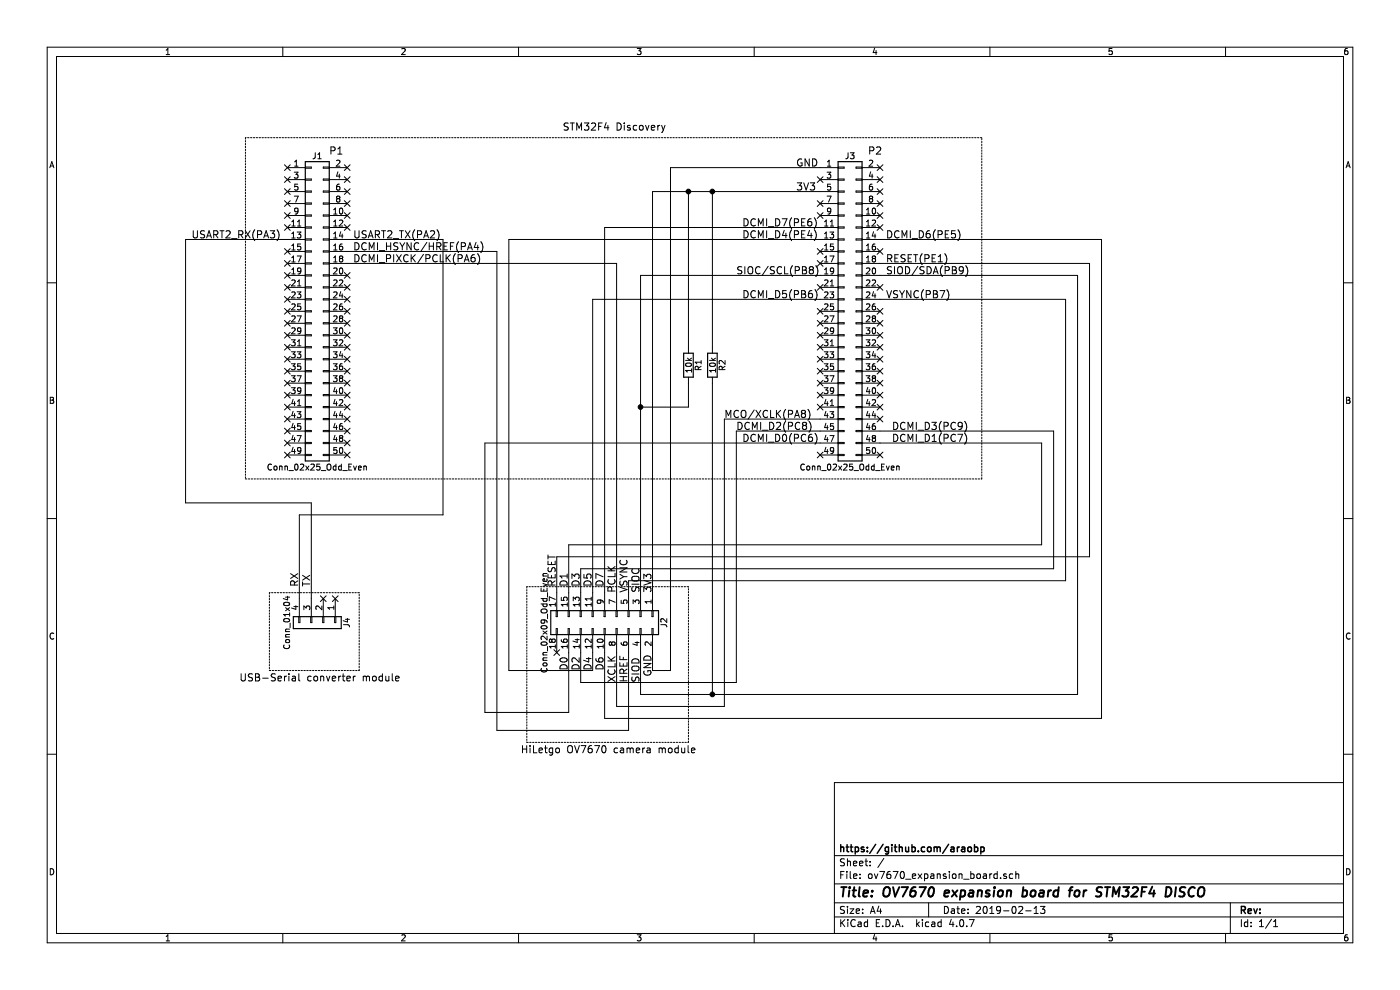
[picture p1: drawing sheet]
EESchema Schematic File Version 2
LIBS:power
LIBS:device
LIBS:switches
LIBS:relays
LIBS:motors
LIBS:transistors
LIBS:conn
LIBS:linear
LIBS:regul
LIBS:74xx
LIBS:cmos4000
LIBS:adc-dac
LIBS:memory
LIBS:xilinx
LIBS:microcontrollers
LIBS:dsp
LIBS:microchip
LIBS:analog_switches
LIBS:motorola
LIBS:texas
LIBS:intel
LIBS:audio
LIBS:interface
LIBS:digital-audio
LIBS:philips
LIBS:display
LIBS:cypress
LIBS:siliconi
LIBS:opto
LIBS:atmel
LIBS:contrib
LIBS:valves
LIBS:ov7670_expansion_board-cache
EELAYER 25 0
EELAYER END
$Descr A4 11693 8268
encoding utf-8
Sheet 1 1
Title "OV7670 expansion board for STM32F4 DISCO"
Date "2019-02-13"
Rev ""
Comp "https://github.com/araobp"
Comment1 ""
Comment2 ""
Comment3 ""
Comment4 ""
$EndDescr
$Comp
L Conn_02x25_Odd_Even J1
U 1 1
P 2600 2600
F 0 "J1" H 2650 3900 50  0000 C CNN
F 1 "Conn_02x25_Odd_Even" H 2650 1300 50  0000 C CNN
F 2 "" H 2600 2600 50  0001 C CNN
F 3 "" H 2600 2600 50  0001 C CNN
	1    2600 2600
	1    0    0    -1  
$EndComp
$Comp
L Conn_02x25_Odd_Even J3
U 1 1
P 7050 2600
F 0 "J3" H 7100 3900 50  0000 C CNN
F 1 "Conn_02x25_Odd_Even" H 7100 1300 50  0000 C CNN
F 2 "" H 7050 2600 50  0001 C CNN
F 3 "" H 7050 2600 50  0001 C CNN
	1    7050 2600
	1    0    0    -1  
$EndComp
$Comp
L Conn_02x09_Odd_Even J2
U 1 1
P 5050 5150
F 0 "J2" H 5100 5650 50  0000 C CNN
F 1 "Conn_02x09_Odd_Even" H 5100 4650 50  0000 C CNN
F 2 "" H 5050 5150 50  0001 C CNN
F 3 "" H 5050 5150 50  0001 C CNN
	1    5050 5150
	0    1    1    0   
$EndComp
Text Label 6650 1600 0    60   ~ 0
3V3
Text Label 6650 1400 0    60   ~ 0
GND
$Comp
L R R2
U 1 1
P 5950 3050
F 0 "R2" V 6030 3050 50  0000 C CNN
F 1 "10k" V 5950 3050 50  0000 C CNN
F 2 "" V 5880 3050 50  0001 C CNN
F 3 "" H 5950 3050 50  0001 C CNN
	1    5950 3050
	1    0    0    -1  
$EndComp
$Comp
L R R1
U 1 1
P 5750 3050
F 0 "R1" V 5830 3050 50  0000 C CNN
F 1 "10k" V 5750 3050 50  0000 C CNN
F 2 "" V 5680 3050 50  0001 C CNN
F 3 "" H 5750 3050 50  0001 C CNN
	1    5750 3050
	1    0    0    -1  
$EndComp
Wire Wire Line
	5450 1600 6850 1600
Wire Wire Line
	5450 1600 5450 4950
Wire Wire Line
	6850 1400 5600 1400
Wire Wire Line
	5600 1400 5600 5600
Wire Wire Line
	5600 5600 5450 5600
Wire Wire Line
	5450 5600 5450 5450
Wire Wire Line
	5750 2900 5750 1600
Connection ~ 5750 1600
Wire Wire Line
	5950 2900 5950 1600
Connection ~ 5950 1600
Wire Wire Line
	5750 3200 5750 3400
Wire Wire Line
	5750 3400 5350 3400
Wire Wire Line
	5350 2300 6850 2300
Wire Wire Line
	5350 2300 5350 4950
Wire Wire Line
	5350 5450 5350 5800
Wire Wire Line
	5350 5800 9000 5800
Wire Wire Line
	5950 5800 5950 3200
Connection ~ 5350 3400
Text Label 6150 2300 0    60   ~ 0
SIOC/SCL(PB8)
Wire Wire Line
	9000 5800 9000 2300
Connection ~ 5950 5800
Wire Wire Line
	9100 2200 9100 4650
Wire Wire Line
	9100 4650 4650 4650
Wire Wire Line
	4650 4650 4650 4950
Text Label 7400 2200 0    60   ~ 0
RESET(PE1)
Text Label 7400 2300 0    60   ~ 0
SIOD/SDA(PB9)
Wire Wire Line
	6850 3500 6050 3500
Wire Wire Line
	6050 3500 6050 5900
Wire Wire Line
	6050 5900 5150 5900
Wire Wire Line
	5150 5900 5150 5450
Text Label 6050 3500 0    60   ~ 0
MCO/XCLK(PA8)
Wire Wire Line
	6850 3700 4050 3700
Wire Wire Line
	4050 3700 4050 5950
Wire Wire Line
	4050 5950 4750 5950
Wire Wire Line
	4750 5950 4750 5450
Text Label 6200 3700 0    60   ~ 0
DCMI_D0(PC6)
Wire Wire Line
	7350 3700 8700 3700
Wire Wire Line
	8700 3700 8700 4550
Wire Wire Line
	8700 4550 4750 4550
Wire Wire Line
	4750 4550 4750 4950
Text Label 7450 3700 0    60   ~ 0
DCMI_D1(PC7)
Wire Wire Line
	6850 3600 6150 3600
Wire Wire Line
	6150 3600 6150 5700
Wire Wire Line
	6150 5700 4850 5700
Wire Wire Line
	4850 5700 4850 5450
Wire Wire Line
	7350 3600 8800 3600
Wire Wire Line
	8800 3600 8800 4750
Wire Wire Line
	8800 4750 4850 4750
Wire Wire Line
	4850 4750 4850 4950
Text Label 7450 3600 0    60   ~ 0
DCMI_D3(PC9)
Text Label 6150 3600 0    60   ~ 0
DCMI_D2(PC8)
Wire Wire Line
	4250 2000 6850 2000
Wire Wire Line
	4250 2000 4250 5600
Wire Wire Line
	4250 5600 4950 5600
Wire Wire Line
	4950 5600 4950 5450
Text Label 6200 2000 0    60   ~ 0
DCMI_D4(PE4)
Wire Wire Line
	6850 2500 4950 2500
Wire Wire Line
	4950 2500 4950 4950
Text Label 6200 2500 0    60   ~ 0
DCMI_D5(PB6)
Wire Wire Line
	7350 2000 9200 2000
Wire Wire Line
	9200 2000 9200 6000
Wire Wire Line
	9200 6000 5050 6000
Wire Wire Line
	5050 6000 5050 5450
Text Label 7400 2000 0    60   ~ 0
DCMI_D6(PE5)
Wire Wire Line
	6850 1900 5050 1900
Wire Wire Line
	5050 1900 5050 4950
Text Label 6200 1900 0    60   ~ 0
DCMI_D7(PE6)
Wire Wire Line
	2900 2200 5150 2200
Text Label 2950 2200 0    60   ~ 0
DCMI_PIXCK/PCLK(PA6)
Wire Wire Line
	5150 2200 5150 4950
Wire Wire Line
	7350 2500 8900 2500
Wire Wire Line
	8900 2500 8900 4850
Wire Wire Line
	8900 4850 5250 4850
Wire Wire Line
	5250 4850 5250 4950
Text Label 7400 2500 0    60   ~ 0
VSYNC(PB7)
Wire Wire Line
	2900 2100 4150 2100
Wire Wire Line
	4150 2100 4150 6100
Wire Wire Line
	4150 6100 5250 6100
Wire Wire Line
	5250 6100 5250 5450
Text Label 2950 2100 0    60   ~ 0
DCMI_HSYNC/HREF(PA4)
NoConn ~ 4650 5450
NoConn ~ 2400 1400
NoConn ~ 2400 1500
NoConn ~ 2400 1600
NoConn ~ 2400 1700
NoConn ~ 2400 1800
NoConn ~ 2400 1900
NoConn ~ 2400 2100
NoConn ~ 2400 2200
NoConn ~ 2400 2300
NoConn ~ 2400 2400
NoConn ~ 2400 2500
NoConn ~ 2400 2600
NoConn ~ 2400 2700
NoConn ~ 2400 2800
NoConn ~ 2400 2900
NoConn ~ 2400 3000
NoConn ~ 2400 3100
NoConn ~ 2400 3200
NoConn ~ 2400 3300
NoConn ~ 2400 3400
NoConn ~ 2400 3500
NoConn ~ 2400 3600
NoConn ~ 2400 3700
NoConn ~ 2400 3800
NoConn ~ 2900 3800
NoConn ~ 2900 3700
NoConn ~ 2900 3600
NoConn ~ 2900 3500
NoConn ~ 2900 3400
NoConn ~ 2900 3300
NoConn ~ 2900 3200
NoConn ~ 2900 3100
NoConn ~ 2900 3000
NoConn ~ 2900 2900
NoConn ~ 2900 2800
NoConn ~ 2900 2700
NoConn ~ 2900 2600
NoConn ~ 2900 2500
NoConn ~ 2900 2400
NoConn ~ 2900 2300
NoConn ~ 2900 1900
NoConn ~ 2900 1800
NoConn ~ 2900 1700
NoConn ~ 2900 1600
NoConn ~ 2900 1500
NoConn ~ 2900 1400
NoConn ~ 6850 1500
NoConn ~ 7350 1400
NoConn ~ 7350 1500
NoConn ~ 7350 1600
NoConn ~ 6850 1700
NoConn ~ 6850 1800
NoConn ~ 7350 1700
NoConn ~ 7350 1800
NoConn ~ 7350 1900
NoConn ~ 7350 2400
NoConn ~ 6850 2600
NoConn ~ 6850 2700
NoConn ~ 7350 2600
NoConn ~ 7350 2700
NoConn ~ 7350 2800
NoConn ~ 6850 2800
NoConn ~ 6850 2900
NoConn ~ 6850 3000
NoConn ~ 6850 3100
NoConn ~ 6850 3200
NoConn ~ 6850 3300
NoConn ~ 6850 3400
NoConn ~ 7350 3400
NoConn ~ 7350 3300
NoConn ~ 7350 3200
NoConn ~ 7350 3100
NoConn ~ 7350 3000
NoConn ~ 7350 2900
NoConn ~ 7350 3500
NoConn ~ 6850 3800
NoConn ~ 7350 3800
NoConn ~ 6850 2100
NoConn ~ 6850 2400
NoConn ~ 7350 2100
Wire Wire Line
	9000 2300 7350 2300
Wire Wire Line
	7350 2200 9100 2200
NoConn ~ 6850 2200
Text Notes 4350 6300 0    60   ~ 0
HiLetgo OV7670 camera module
Text Notes 4700 1100 0    60   ~ 0
STM32F4 Discovery
Wire Notes Line
	2050 1150 2050 4000
Wire Notes Line
	2050 4000 8200 4000
Wire Notes Line
	8200 4000 8200 1150
Wire Notes Line
	8200 1150 2050 1150
Wire Notes Line
	4400 4900 4400 6200
Wire Notes Line
	4400 6200 5750 6200
Wire Notes Line
	5750 6200 5750 4900
Wire Notes Line
	5750 4900 4400 4900
Text Label 5450 4950 1    60   ~ 0
3V3
Text Label 5450 5650 1    60   ~ 0
GND
Text Label 5350 4950 1    60   ~ 0
SIOC
Text Label 5350 5700 1    60   ~ 0
SIOD
Text Label 5250 4950 1    60   ~ 0
VSYNC
Text Label 5250 5700 1    60   ~ 0
HREF
Text Label 5150 4950 1    60   ~ 0
PCLK
Text Label 5150 5700 1    60   ~ 0
XCLK
Text Label 5050 4900 1    60   ~ 0
D7
Text Label 5050 5600 1    60   ~ 0
D6
Text Label 4950 4900 1    60   ~ 0
D5
Text Label 4950 5600 1    60   ~ 0
D4
Text Label 4850 4900 1    60   ~ 0
D3
Text Label 4850 5600 1    60   ~ 0
D2
Text Label 4750 4900 1    60   ~ 0
D1
Text Label 4750 5600 1    60   ~ 0
D0
Text Label 4650 4900 1    60   ~ 0
RESET
$Comp
L Conn_01x04 J4
U 1 1
P 2700 5200
F 0 "J4" H 2700 5400 50  0000 C CNN
F 1 "Conn_01x04" H 2700 4900 50  0000 C CNN
F 2 "" H 2700 5200 50  0001 C CNN
F 3 "" H 2700 5200 50  0001 C CNN
	1    2700 5200
	0    1    1    0   
$EndComp
NoConn ~ 2800 5000
NoConn ~ 2700 5000
Wire Wire Line
	2400 2000 1550 2000
Wire Wire Line
	1550 2000 1550 4200
Wire Wire Line
	1550 4200 2600 4200
Wire Wire Line
	2600 4200 2600 5000
Wire Wire Line
	2900 2000 3700 2000
Wire Wire Line
	3700 2000 3700 4300
Wire Wire Line
	3700 4300 2500 4300
Wire Wire Line
	2500 4300 2500 5000
Text Label 1600 2000 0    60   ~ 0
USART2_RX(PA3)
Text Label 2950 2000 0    60   ~ 0
USART2_TX(PA2)
Text Label 2600 4900 1    60   ~ 0
TX
Text Label 2500 4900 1    60   ~ 0
RX
Wire Notes Line
	2250 4950 2250 5600
Wire Notes Line
	2250 5600 3000 5600
Wire Notes Line
	3000 5600 3000 4950
Wire Notes Line
	3000 4950 2250 4950
Text Notes 2000 5700 0    60   ~ 0
USB-Serial converter module
Text Notes 2750 1300 0    60   ~ 0
P1
Text Notes 7250 1300 0    60   ~ 0
P2
$EndSCHEMATC
